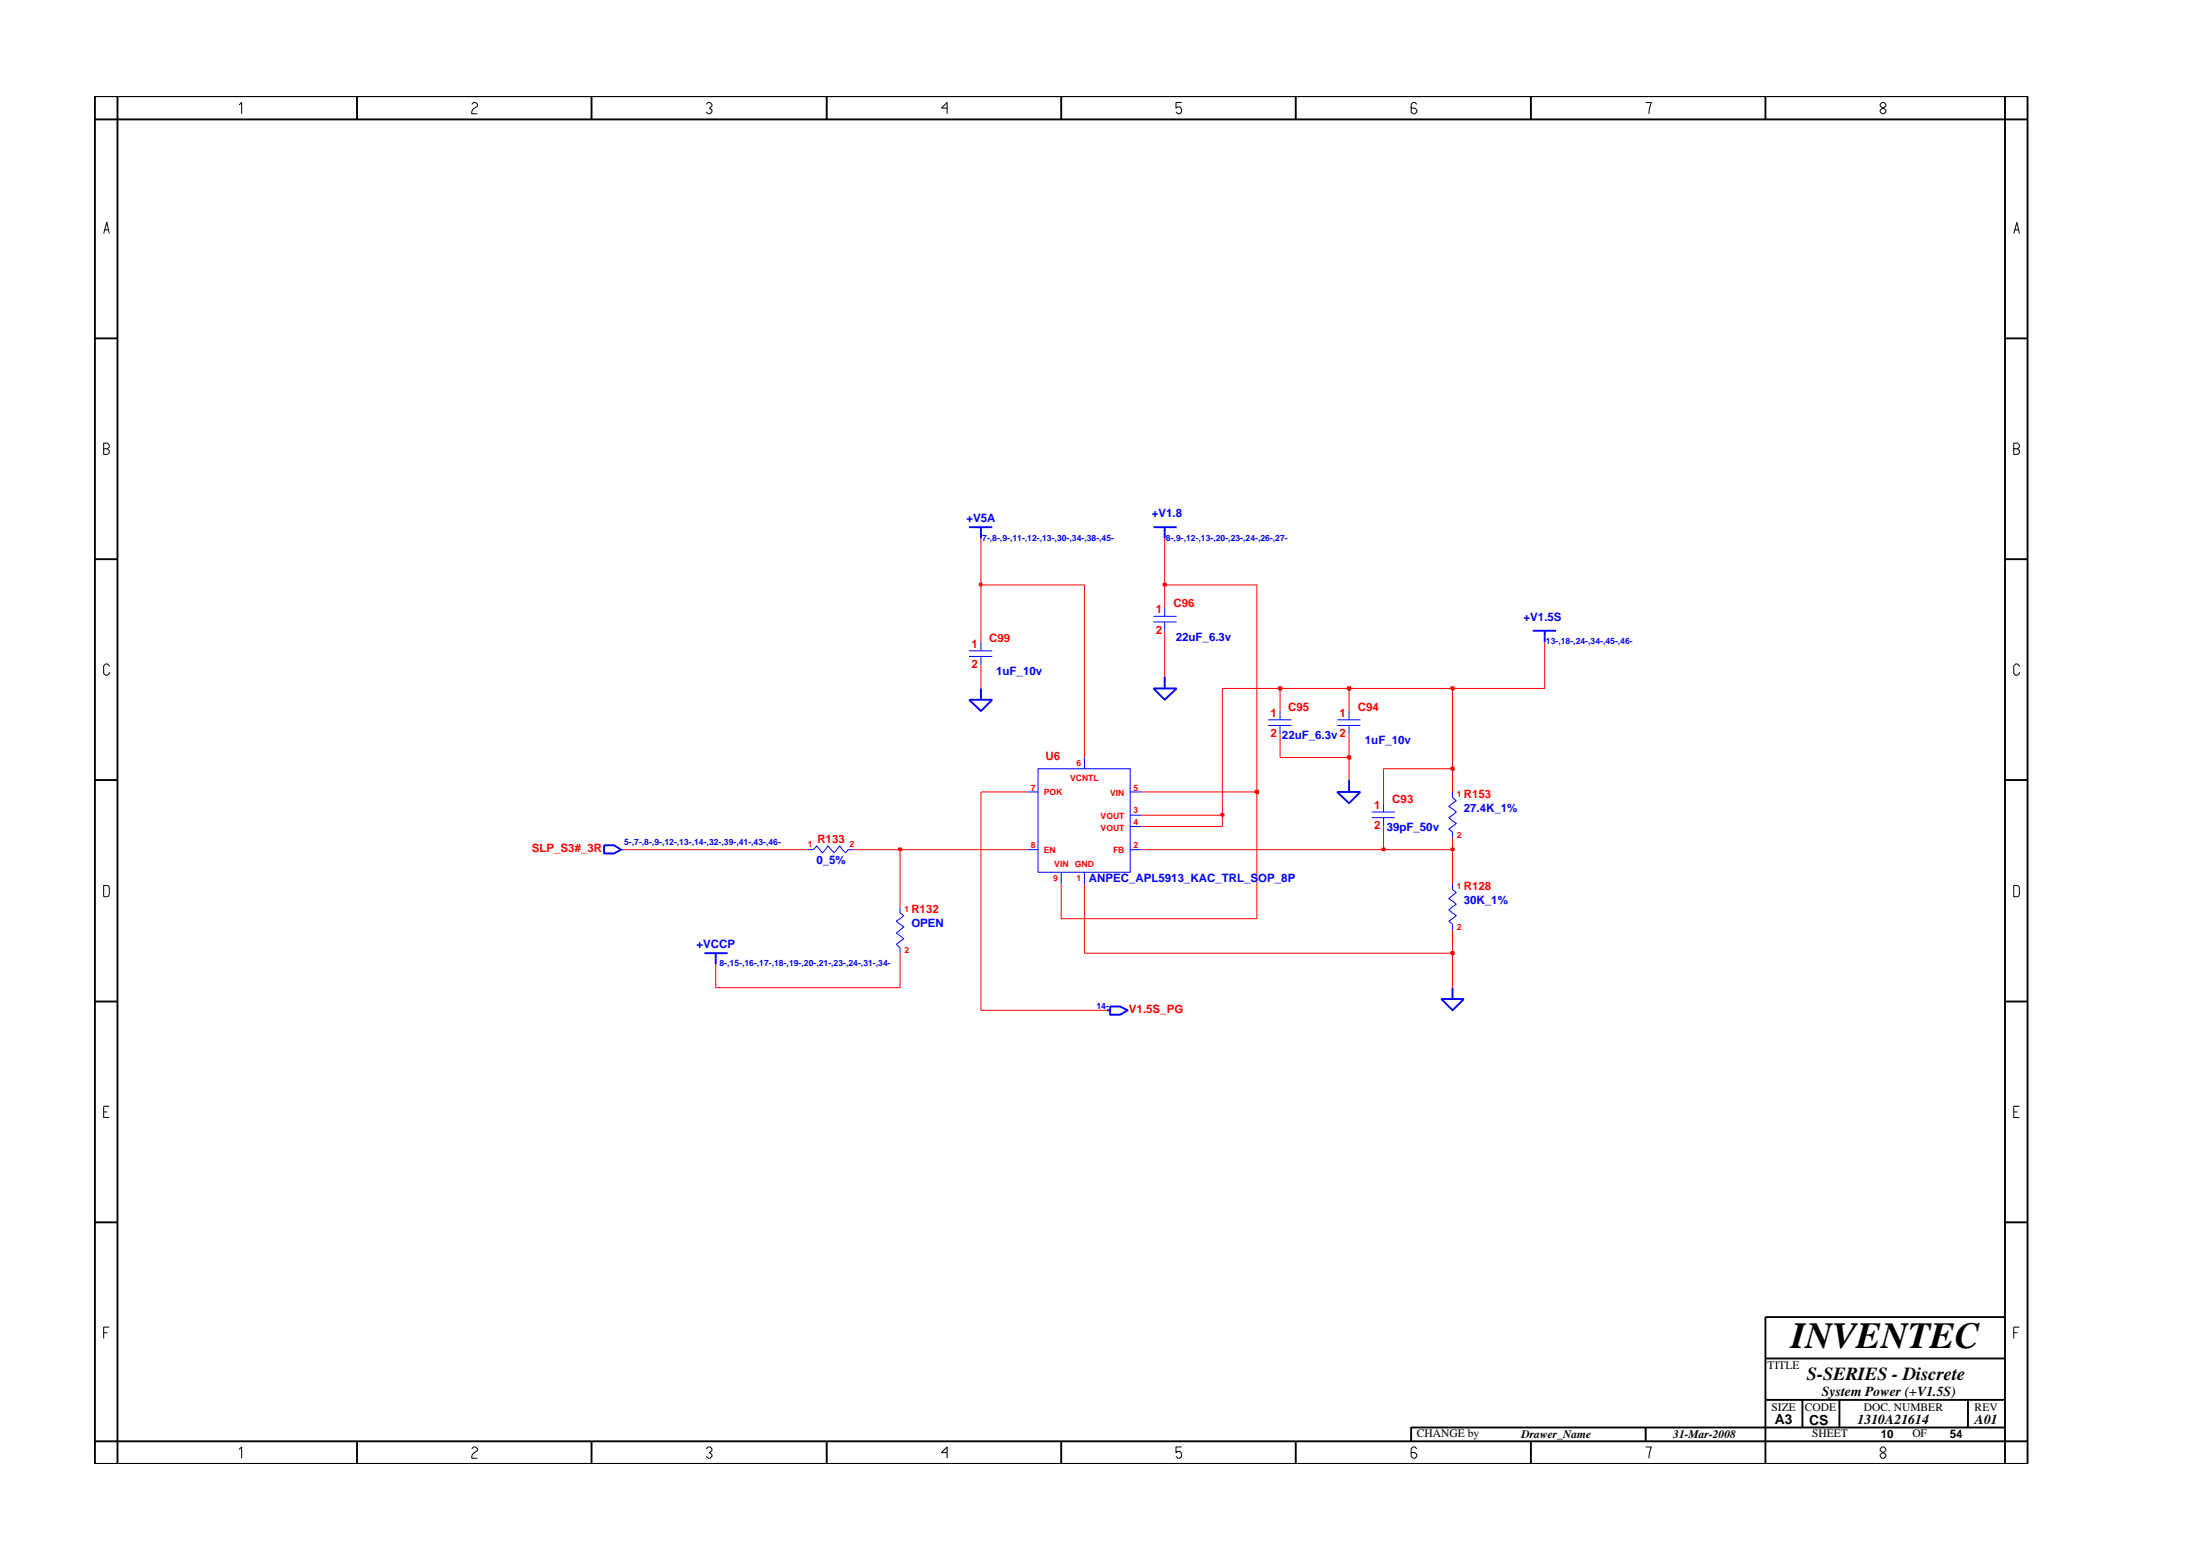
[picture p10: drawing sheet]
<svg xmlns="http://www.w3.org/2000/svg" width="297mm" height="210mm" viewBox="0 0 297 210" stroke-linecap="round" stroke-linejoin="round" font-family="sans-serif">
<g fill="none" stroke="#00f" stroke-width=".25">
<path d="M130.8 71.1h3.2M132.4 71.1v1.6M155.7 71.1h3.2M157.3 71.1v1.6M130.8 94.4h3.2l-1.6 1.6zM132.4 92.9v1.5M155.7 92.9h3.2l-1.6 1.5zM157.3 91.3v1.6M207 85.1h3.1M208.6 85.1v1.5M81.6 114.1h1.3l.9 .6-.9 .5h-1.3zM180.5 106.9h3.2l-1.6 1.5z"/>
<path d="M182.1 105.3v1.6M95.1 128.6h3.1M96.6 128.6v1.6M149.5 136.3h.4M149.9 135.8h1.3l1.1 .5-1.1 .6h-1.3zM194.6 134.8h3l-1.5 1.5zM196.1 133.3v1.5"/>
</g>
<g fill="none" stroke="#00f" stroke-width=".14">
<path d="M130.8 88.6h3.2M130.8 87.8h3.2M132.4 86.6v1.2M132.4 88.6v1.2M155.7 83.2h3.2M155.7 83.9h3.2M157.3 82v1.2M157.3 83.9v1.2M171.2 97.9h3.2M171.2 97.1h3.2M172.8 96v1.1M172.8 97.9v1.2"/>
<path d="M180.5 97.9h3.2M180.5 97.1h3.2M182.1 96v1.1M182.1 97.9v1.2M83.8 114.7h.5M109.1 114.7h.7l.5-.5 .7 .9 .8-.9 .8 .9 .8-.9 .8 .9 .3-.4h.8M138.6 114.7h1.6M138.6 106.9h1.6M140.2 103.7h12.4v14h-12.4zM143.3 117.7v1.6M146.4 102.2v1.5M146.4 117.7v1.6"/>
<path d="M152.6 114.7h1.5M152.6 106.9h1.5M152.6 110h1.5M152.6 111.5h1.5M185.2 110.3h3.1M185.2 109.6h3.1M186.8 108.4v1.2M186.8 110.3v1.2M196.1 119.3v.8l.5 .3-1 .9 1 .7-1 .8 1 .8-1 .7 .5 .4v.8M196.1 106.9v.7l.5 .5-1 .7 1 .8-1 .7 1 .8-1 .8 .5 .4v.8M121.5 122.4v.8l.5 .4-1 .7 1 .8-1 .8 1 .8-1 .8 .5 .4v.7"/>
</g>
<path d="M132.4 106.9v29.4h17.1M146.4 119.3v9.3h49.7v4.7M121.5 128.6v4.7h-24.9v-3.1" fill="none" stroke="#f00" stroke-width=".14"/>
<path d="M195.9 128.5h.4v.3h-.4z" fill="#8e2323"/>
<path d="M195.9 128.5h.4v.3h-.4z" fill="none" stroke="#f00" stroke-width=".25"/>
<path d="M84.3 114.7h24.8M115.3 114.7h6.2v7.7M169.7 106.9v17.1h-26.4v-4.7M196.1 114.7v4.6M196.1 125.5v3.1" fill="none" stroke="#f00" stroke-width=".14"/>
<path d="M121.4 114.5h.3v.3h-.3z" fill="#8e2323"/>
<path d="M121.4 114.5h.3v.3h-.3z" fill="none" stroke="#f00" stroke-width=".25"/>
<path d="M121.5 114.7h17.1M154.1 114.7h32.7" fill="none" stroke="#f00" stroke-width=".14"/>
<path d="M186.6 114.5h.4v.3h-.4z" fill="#8e2323"/>
<path d="M186.6 114.5h.4v.3h-.4z" fill="none" stroke="#f00" stroke-width=".25"/>
<path d="M186.8 111.5v3.2h9.3" fill="none" stroke="#f00" stroke-width=".14"/>
<path d="M195.9 114.5h.4v.3h-.4z" fill="#8e2323"/>
<path d="M195.9 114.5h.4v.3h-.4z" fill="none" stroke="#f00" stroke-width=".25"/>
<path d="M154.1 110h10.9v1.5h-10.9M196.1 113.1v1.6" fill="none" stroke="#f00" stroke-width=".14"/>
<path d="M164.9 109.8h.3v.3h-.3z" fill="#8e2323"/>
<path d="M164.9 109.8h.3v.3h-.3z" fill="none" stroke="#f00" stroke-width=".25"/>
<path d="M165 92.9v17.1M132.4 106.9h6.2M154.1 106.9h15.6M186.8 103.7v4.7" fill="none" stroke="#f00" stroke-width=".14"/>
<path d="M169.5 106.7h.4v.3h-.4z" fill="#8e2323"/>
<path d="M169.5 106.7h.4v.3h-.4z" fill="none" stroke="#f00" stroke-width=".25"/>
<path d="M169.7 78.9v28M182.1 102.2v3.1M186.8 103.7h9.3v3.2" fill="none" stroke="#f00" stroke-width=".14"/>
<path d="M195.9 103.6h.4v.3h-.4z" fill="#8e2323"/>
<path d="M195.9 103.6h.4v.3h-.4z" fill="none" stroke="#f00" stroke-width=".25"/>
<path d="M146.4 78.9v23.3M172.8 99.1v3.1h9.3M196.1 92.9v10.8" fill="none" stroke="#f00" stroke-width=".14"/>
<path d="M182 102.1h.3v.3h-.3z" fill="#8e2323"/>
<path d="M182 102.1h.3v.3h-.3z" fill="none" stroke="#f00" stroke-width=".25"/>
<path d="M132.4 89.8v3.1M165 92.9h7.8v3.1M182.1 92.9v3.1M182.1 99.1v3.1" fill="none" stroke="#f00" stroke-width=".14"/>
<path d="M172.7 92.7h.3v.4h-.3z" fill="#8e2323"/>
<path d="M172.7 92.7h.3v.4h-.3z" fill="none" stroke="#f00" stroke-width=".25"/>
<path d="M172.8 92.9h9.3" fill="none" stroke="#f00" stroke-width=".14"/>
<path d="M182 92.7h.3v.4h-.3z" fill="#8e2323"/>
<path d="M182 92.7h.3v.4h-.3z" fill="none" stroke="#f00" stroke-width=".25"/>
<path d="M182.1 92.9h14" fill="none" stroke="#f00" stroke-width=".14"/>
<path d="M195.9 92.7h.4v.4h-.4z" fill="#8e2323"/>
<path d="M195.9 92.7h.4v.4h-.4z" fill="none" stroke="#f00" stroke-width=".25"/>
<path d="M132.4 78.9v7.7M157.3 78.9v3.1M157.3 85.1v6.2M208.6 86.6v6.3h-12.5" fill="none" stroke="#f00" stroke-width=".14"/>
<path d="M132.3 78.8h.2v.2h-.2z" fill="#8e2323"/>
<path d="M132.3 78.8h.2v.2h-.2z" fill="none" stroke="#f00" stroke-width=".25"/>
<path d="M132.4 72.7v6.2h14" fill="none" stroke="#f00" stroke-width=".14"/>
<path d="M157.1 78.8h.3v.2h-.3z" fill="#8e2323"/>
<path d="M157.1 78.8h.3v.2h-.3z" fill="none" stroke="#f00" stroke-width=".25"/>
<path d="M157.3 72.7v6.2h12.4" fill="none" stroke="#f00" stroke-width=".14"/>
<g fill="none" stroke="#000" stroke-width=".25">
<path d="M12.8 13h261v184.6h-261zM15.9 13v184.6M48.2 13v3.1M79.9 13v3.1M111.6 13v3.1M143.3 13v3.1M174.9 13v3.1M206.7 13v3.1M238.4 13v3.1M270.7 13v184.6M273.8 16.1h-261M12.8 45.7h3.1"/>
<path d="M270.7 45.7h3.1M12.8 75.5h3.1M270.7 75.5h3.1M12.8 105.3h3.1M270.7 105.3h3.1M12.8 135.2h3.1M270.7 135.2h3.1M12.8 165h3.1M270.7 177.7h-32.3v19.9M270.7 165h3.1M48.2 194.5v3.1M79.9 194.5v3.1"/>
<path d="M111.6 194.5v3.1M143.3 194.5v3.1M174.9 194.5v3.1M206.7 194.5v3.1M222.2 192.6v1.9M238.4 183.3h32.3M238.4 188.9h32.3M243.4 188.9v3.7M248.4 188.9v3.7M265.7 188.9v3.7M270.7 192.6h-80.2v1.9M273.8 194.5h-261"/>
</g>
<g fill="none" stroke="#000" stroke-width=".14">
<path d="M32.3 14.2l.3-.4v1.6M63.7 14.1l.3-.3h.2l.3 .3v.2l-.5 .4-.3 .4v.3h.8M95.4 14.1l.2-.3h.3l.2 .3v.2l-.3 .3 .3 .2v.3l-.2 .3h-.3l-.2-.3M127.9 14.6h-.8l.8-.8v1.6M159.5 13.8h-.7v.8l.2-.2a.5 .5 0 0 1 .5 .7l-.2 .3h-.3l-.2-.3M191.3 14.1l-.3-.3h-.2l-.3 .3v1l.3 .3h.2l.3-.3v-.3l-.3-.2h-.5M222.2 13.8h.8l-.4 1.6M254.1 13.8l-.2 .3v.2l.7 .5v.3l-.2 .3h-.3l-.2-.3v-.3l.7-.5v-.2l-.2-.3zM14 31.5l.4-1.5 .4 1.5M14.1 31h.6M272 31h.6M272.7 31.5l-.4-1.5-.4 1.5"/>
<path d="M14 59.8h.5l.3 .3v.2l-.3 .3 .3 .2v.3l-.3 .2h-.5zM14 60.6h.5M271.9 60.6h.5l.3-.3v-.2l-.3-.3h-.5v1.5h.5l.3-.2v-.3l-.3-.2M14.8 89.9l-.3-.3h-.2l-.3 .3v1l.3 .2h.2l.3-.2v-.2M272.7 89.9l-.3-.3h-.3l-.2 .3v1l.2 .2h.3l.3-.2v-.2M14 119.5l.7 .1 .1 .2-.1 1.1-.7 .1zM271.9 119.5l.7 .1 .1 .2-.1 1.1-.7 .1zM14 150.1h.5M14.8 149.3h-.8v1.5h.8M271.9 150.1h.5M272.7 149.3h-.8v1.5h.8M14 179.9h.5"/>
<path d="M14.8 179.1h-.8v1.5M271.9 179.9h.5M272.7 179.1h-.8v1.5M32.3 195.6l.3-.3v1.5M63.7 195.5l.3-.2h.2l.3 .2v.3l-.5 .3-.3 .4v.3h.8M95.4 195.5l.2-.2h.3l.2 .2v.3l-.3 .2 .3 .3v.2l-.2 .3h-.3l-.2-.3M127.9 196h-.8l.8-.7v1.5M159.5 195.3h-.7v.7l.2-.1a.5 .5 0 0 1 .5 .6l-.2 .3h-.3l-.2-.3M191.3 195.5l-.3-.2h-.2l-.3 .2v1l.3 .3h.2l.3-.3v-.2l-.3-.3h-.5M222.2 195.3h.8l-.4 1.5M254.1 195.3l-.2 .2v.3l.7 .5v.2l-.2 .3h-.3l-.2-.3v-.2l.7-.5v-.3l-.2-.2z"/>
</g>
<text font-size="5" x="241.8" y="182">INVENTEC</text>
<text font-size="2.5" x="244" y="186.3">S-SERIES - Discrete</text>
<g font-size="1.9">
<text x="246" y="188.3">System Power (+V1.5S)</text>
<text x="239.6" y="192.2">A3</text>
<text x="244.3" y="192.3">CS</text>
<text x="250.8" y="192.2">1310A21614</text>
<text x="266.6" y="192.2">A01</text>
</g>
<g font-size="1.6" fill="#00f">
<text x="130.5" y="70.4">+V5A</text>
<text x="155.5" y="69.8">+V1.8</text>
<text x="205.7" y="83.8">+V1.5S</text>
<text x="158.7" y="86.4">22uF_6.3v</text>
<text x="134.5" y="91.1">1uF_10v</text>
<text x="173.1" y="99.7">22uF_6.3v2</text>
<text x="184.3" y="100.4">1uF_10v</text>
<text x="187.2" y="112.1">39pF_50v</text>
<text x="197.6" y="109.6">27.4K_1%</text>
<text x="110.2" y="116.6">0_5%</text>
<text x="147" y="119.1">ANPEC_APL5913_KAC_TRL_SOP_8P</text>
<text x="123" y="125.1">OPEN</text>
<text x="197.6" y="122">30K_1%</text>
<text x="94" y="127.9">+VCCP</text>
</g>
<g font-size="1.6" fill="#f00">
<text x="156.1" y="82.7">1</text>
<text x="158.4" y="82">C96</text>
<text x="131.2" y="87.4">1</text>
<text x="133.5" y="86.7">C99</text>
<text x="156.1" y="85.5">2</text>
<text x="131.2" y="90.2">2</text>
<text x="171.5" y="96.8">1</text>
<text x="171.5" y="99.5">2</text>
<text x="173.9" y="96">C95</text>
<text x="180.9" y="96.8">1</text>
<text x="183.3" y="96">C94</text>
<text x="141.2" y="102.6">U6</text>
<text x="197.6" y="107.6">R153</text>
<text x="110.4" y="113.8">R133</text>
<text x="185.5" y="109.2">1</text>
<text x="185.5" y="111.9">2</text>
<text x="188" y="108.4">C93</text>
<text x="71.8" y="115">SLP_S3#_3R</text>
<text x="123" y="123.2">R132</text>
<text x="197.6" y="120.1">R128</text>
<text x="152.4" y="136.8">V1.5S_PG</text>
</g>
<g font-size="1.6">
<text x="238.7" y="184.8">TITLE</text>
<text x="239.2" y="190.4">SIZE</text>
<text x="243.7" y="190.4">CODE</text>
<text x="251.6" y="190.4">DOC. NUMBER</text>
<text x="266.6" y="190.4">REV</text>
<text x="191.3" y="193.9">CHANGE by</text>
<text x="205.4" y="194.1">Drawer_Name</text>
<text x="225.9" y="194.1">31-Mar-2008</text>
<text x="244.7" y="193.9">SHEET</text>
<text x="253.9" y="194.1">10</text>
<text x="258.2" y="193.9">OF</text>
<text x="263.3" y="194.1">54</text>
</g>
<g font-size="1.2" fill="#00f">
<text x="132.6" y="73">7-,8-,9-,11-,12-,13-,30-,34-,38-,45-</text>
<text x="157.4" y="73">8-,9-,12-,13-,20-,23-,24-,26-,27-</text>
<text x="208.7" y="86.9">13-,18-,24-,34-,45-,46-</text>
<text x="84.3" y="114.1">5-,7-,8-,9-,12-,13-,14-,32-,39-,41-,43-,46-</text>
<text x="97.1" y="130.4">8-,15-,16-,17-,18-,19-,20-,21-,23-,24-,31-,34-</text>
<text x="148" y="136.2">14-</text>
</g>
<g font-size="1.2" fill="#f00">
<text x="139.2" y="106.7">7</text>
<text x="140.9" y="107.3">POK</text>
<text x="144.5" y="105.4">VCNTL</text>
<text x="145.3" y="103.4">6</text>
<text x="149.9" y="107.5">VIN</text>
<text x="153" y="106.7">5</text>
<text x="196.7" y="107.6">1</text>
<text x="148.6" y="110.5">VOUT</text>
<text x="148.6" y="112.1">VOUT</text>
<text x="153" y="109.8">3</text>
<text x="153" y="111.4">4</text>
<text x="196.7" y="113.1">2</text>
<text x="109.1" y="114.2">1</text>
<text x="114.7" y="114.2">2</text>
<text x="139.2" y="114.4">8</text>
<text x="140.9" y="115.1">EN</text>
<text x="142.2" y="118.9">9</text>
<text x="142.4" y="117">VIN</text>
<text x="145.1" y="117">GND</text>
<text x="145.3" y="118.9">1</text>
<text x="150.3" y="115.1">FB</text>
<text x="153" y="114.4">2</text>
<text x="196.7" y="119.9">1</text>
<text x="122.1" y="123.1">1</text>
<text x="196.7" y="125.5">2</text>
<text x="122.1" y="128.6">2</text>
</g>
</svg>
